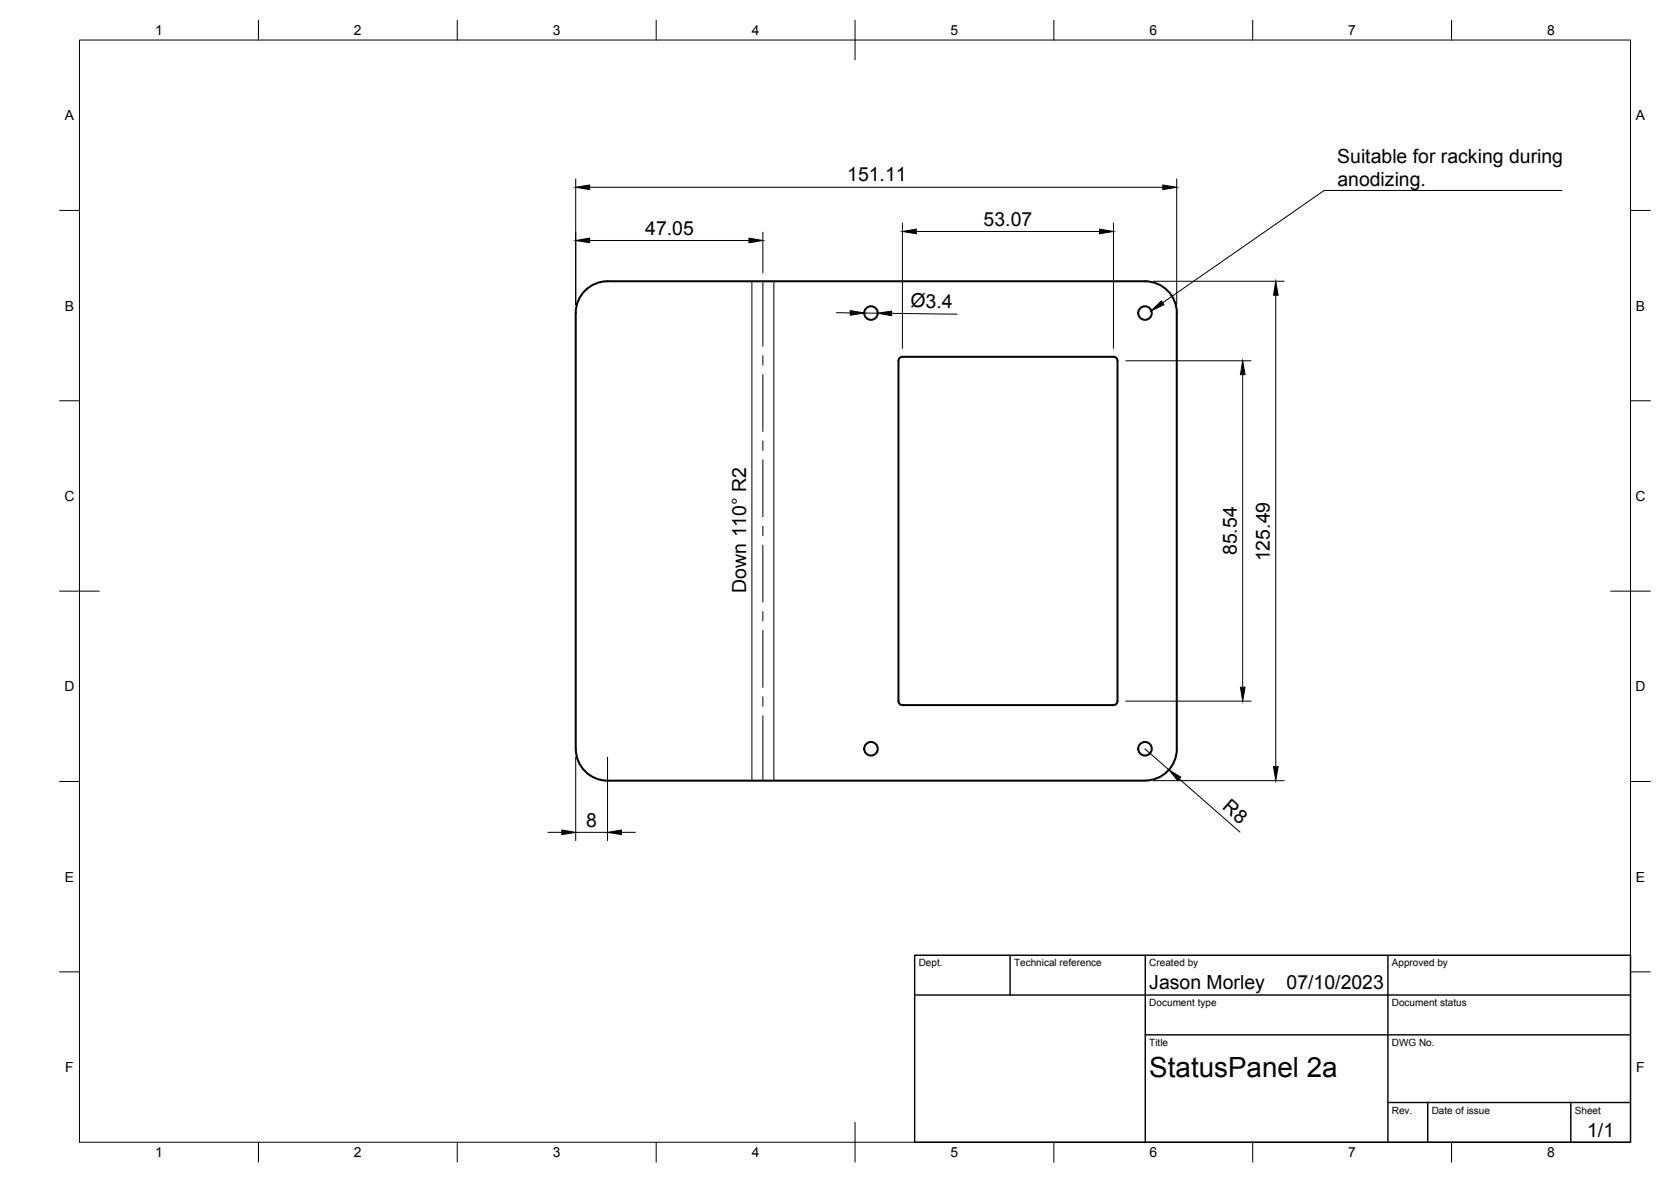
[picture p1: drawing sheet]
<svg xmlns="http://www.w3.org/2000/svg" width="420mm" height="297mm" viewBox="0 0 420 297" stroke-linecap="round" stroke-linejoin="round" font-family="sans-serif">
<!-- layer: Visible -->
<g fill="none" stroke="#000" stroke-width=".51">
<path d="M226.2 89.9l.7-.3h53.1a1.01 1.01 0 0 1 1 1.1v85.5a1.01 1.01 0 0 1-1 1h-53.1a1.01 1.01 0 0 1-1-1v-85.5zM144.8 188.2v-109.5a8 8 0 0 1 8-8h135.1a8 8 0 0 1 8 8v109.5M295.9 188.2a8 8 0 0 1-8 8h-135.1a8 8 0 0 1-8-8"/>
<circle cx="219" cy="78.7" r="1.7"/>
<circle cx="287.9" cy="78.7" r="1.7"/>
<circle cx="219" cy="188.2" r="1.7"/>
<circle cx="287.9" cy="188.2" r="1.7"/>
</g>
<!-- layer: Bend Center -->
<path d="M191.8 70.7v16.3M191.8 89.4v2.4M191.8 94.1v14.3M191.8 110.8v2.4M191.8 115.6v14.3M191.8 132.2v2.4M191.8 137v14.3M191.8 153.7v2.3M191.8 158.4v14.3M191.8 175.1v2.4M191.8 179.9v16.3" fill="none" stroke="#000" stroke-width=".25"/>
<!-- layer: Visible Narrow -->
<path d="M189.1 70.7v125.5M194.6 70.7v125.5" fill="none" stroke="#000" stroke-width=".25"/>
<!-- layer: BORDER -->
<g fill="none" stroke="#000" stroke-width=".25">
<path d="M20 10.1h390v276.9h-390zM65 5.1v5M115 5.1v5M165 5.1v5M215 5.1v10M265 5.1v5M315 5.1v5M365 5.1v5M15 52.9h5M410 52.9h5M15 100.7h5M410 100.7h5"/>
<path d="M15 148.6h10M405 148.6h10M15 196.4h5M410 196.4h5M15 244.2h5M410 244.2h5M65 287v5M115 287v5M165 287v5M215 282.1v9.9M265 287v5M315 287v5"/>
<path d="M365 287v5"/>
</g>
<!-- layer: TITLEBLOCK -->
<path d="M230 240.1h180v46.9h-180zM230 250h180M254 240.1v9.9M288 240.1v46.9M349 240.1v46.9M288 260.1h122M349 277.1h61M359 277.1v9.9M395 277.1v9.9" fill="none" stroke="#000" stroke-width=".36"/>
<!-- layer: FD_Dimensions -->
<g fill="none" stroke="#000" stroke-width=".25">
<path d="M144.8 45v31.6M148.3 47.1h144.1M191.8 58.3v10.3M226.9 56.1v31.5M230.4 58.2h46.1M280 56.1v31.5M295.9 45v31.6M148.3 60.4h40M210.3 78.6h3.5M217.3 78.7h3.4M224.2 78.7l16.5 .3M290 70.7h32.9"/>
<path d="M320.8 74.2v118.5M283.1 90.7h31.5M312.5 94.2v78.5M283.1 176.2h31.5M144.8 190.3v21M152.8 190.3v21M287.9 188.2l6 5.2M290 196.2h32.9M296.5 195.8l15.3 13.3M137.8 209.2h3.5M144.8 209.2h8M156.3 209.2h3.5"/>
</g>
<g fill="#000" stroke="#000" stroke-width=".25">
<path d="M144.8 47.1l3.5-.6v1.2zM144.8 60.4l3.5-.6v1.2zM188.3 59.8l3.5 .6-3.5 .6zM226.9 58.2l3.5-.6v1.1zM276.5 57.6l3.5 .6-3.5 .5zM292.4 46.5l3.5 .6-3.5 .6zM213.8 78l3.5 .7-3.5 .5zM220.7 78.7l3.5-.5v1.1zM320.8 70.7l.6 3.5h-1.2zM312.5 90.7l.6 3.5h-1.2zM311.9 172.7h1.2l-.6 3.5zM293.9 193.4l3 1.9-.8 .9z"/>
<path d="M320.2 192.7h1.2l-.6 3.5zM141.3 208.6l3.5 .6-3.5 .5zM152.8 209.2l3.5-.6v1.1z"/>
</g>
<!-- layer: Leaders -->
<path d="M289.5 78.1l2.5-2.5 .7 1z" fill="#000" stroke="#000" stroke-width=".25"/>
<path d="M392.7 47.9h-59.7l-40.7 28.2" fill="none" stroke="#000" stroke-width=".25"/>
<text font-size="7" x="289" y="270.6">StatusPanel 2a</text>
<g font-size="4.9">
<text x="336.2" y="41">Suitable for racking during</text>
<text x="213" y="45.6">151.11</text>
<text x="336.3" y="46.8">anodizing.</text>
<text x="162.2" y="59">47.05</text>
<text x="247.3" y="56.7">53.07</text>
<text x="228.9" y="77.3" transform="rotate(1 228.9 77.3)">Ø3.4</text>
<text x="311" y="139.5" transform="rotate(-90 311 139.5)">85.54</text>
<text x="319.3" y="141.1" transform="rotate(-90 319.3 141.1)">125.49</text>
<text x="187.6" y="148.9" transform="rotate(-90 187.6 148.9)">Down 110° R2</text>
<text x="307.1" y="203.1" transform="rotate(41 307.1 203.1)">R8</text>
<text x="147.4" y="207.7">8</text>
<text x="289" y="248.5">Jason Morley</text>
<text x="323.5" y="248.5">07/10/2023</text>
<text x="399.1" y="285.7">1/1</text>
</g>
<g font-size="3.5">
<text x="39" y="8.8">1</text>
<text x="89" y="8.8">2</text>
<text x="139" y="8.8">3</text>
<text x="189" y="8.8">4</text>
<text x="239" y="8.8">5</text>
<text x="289" y="8.8">6</text>
<text x="339" y="8.8">7</text>
<text x="389" y="8.8">8</text>
<text x="16.3" y="30.2">A</text>
<text x="411.3" y="30.2">A</text>
<text x="16.3" y="78">B</text>
<text x="411.3" y="78">B</text>
<text x="16.2" y="125.9">C</text>
<text x="411.2" y="125.9">C</text>
<text x="16.2" y="173.7">D</text>
<text x="411.2" y="173.7">D</text>
<text x="16.3" y="221.6">E</text>
<text x="411.3" y="221.6">E</text>
<text x="16.4" y="269.4">F</text>
<text x="411.4" y="269.4">F</text>
<text x="39" y="290.8">1</text>
<text x="89" y="290.8">2</text>
<text x="139" y="290.8">3</text>
<text x="189" y="290.8">4</text>
<text x="239" y="290.8">5</text>
<text x="289" y="290.8">6</text>
<text x="339" y="290.8">7</text>
<text x="389" y="290.8">8</text>
</g>
<g font-size="2.5">
<text x="231" y="242.9">Dept.</text>
<text x="255" y="242.9">Technical reference</text>
<text x="289" y="242.9">Created by</text>
<text x="350" y="242.9">Approved by</text>
<text x="289" y="252.8">Document type</text>
<text x="350" y="252.8">Document status</text>
<text x="289" y="262.9">Title</text>
<text x="350" y="262.9">DWG No.</text>
<text x="350" y="279.9">Rev.</text>
<text x="360" y="279.9">Date of issue</text>
<text x="396" y="279.9">Sheet</text>
</g>
</svg>
